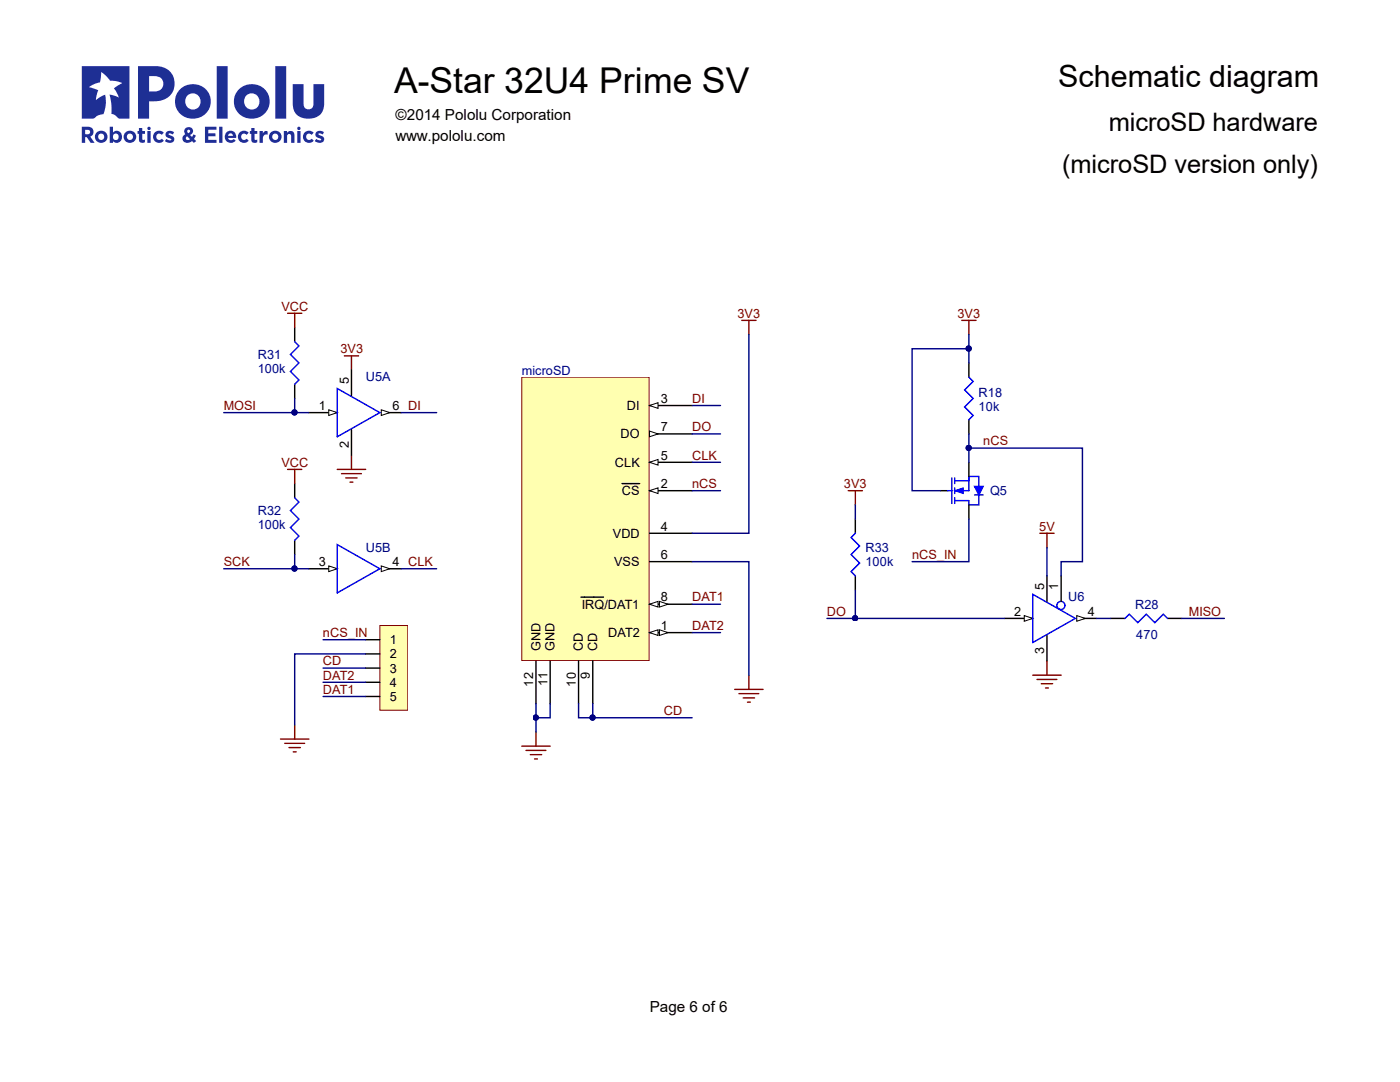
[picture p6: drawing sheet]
<svg xmlns="http://www.w3.org/2000/svg" width="279mm" height="216mm" viewBox="0 0 279 216" stroke-linecap="round" stroke-linejoin="round" font-family="sans-serif">
<path d="M104.1 75.3h25.4v56.5h-25.4z" fill="#ffffb0"/>
<path d="M104.1 75.3h25.4v56.5h-25.4z" fill="none" stroke="#800000" stroke-width=".2"/>
<path d="M129.6 97.9h8.5M129.6 126.2h8.5" fill="none" stroke="#000" stroke-width=".28"/>
<path d="M129.6 97.9l1.7-.6v1.2z" fill="#fff"/>
<path d="M129.6 97.9l1.7-.6v1.2z" fill="none" stroke="#000" stroke-width=".2"/>
<path d="M124.1 96.5h3.5M129.6 80.9h8.5" fill="none" stroke="#000" stroke-width=".28"/>
<path d="M129.6 80.9l1.7-.5v1.1z" fill="#fff"/>
<path d="M129.6 80.9l1.7-.5v1.1z" fill="none" stroke="#000" stroke-width=".2"/>
<path d="M129.6 92.2h8.5M129.6 106.4h8.5" fill="none" stroke="#000" stroke-width=".28"/>
<path d="M129.6 92.2l1.7-.5v1.1z" fill="#fff"/>
<path d="M129.6 92.2l1.7-.5v1.1z" fill="none" stroke="#000" stroke-width=".2"/>
<path d="M129.6 86.6h8.5M129.6 112.1h8.5" fill="none" stroke="#000" stroke-width=".28"/>
<path d="M129.6 86l1.7 .6-1.7 .5z" fill="#fff"/>
<path d="M129.6 86l1.7 .6-1.7 .5z" fill="none" stroke="#000" stroke-width=".2"/>
<path d="M76.1 82.3h4M115.9 119.2h4.5M107 131.9v8.5M109.8 131.9v8.5M115.5 131.9v8.5M118.3 131.9v8.5M129.6 120.6h8.5" fill="none" stroke="#000" stroke-width=".28"/>
<g fill="none" stroke="#800000" stroke-width=".28">
<path d="M68.7 71h2.9M70.1 71v2.8M148 63.9h2.9M149.5 63.9v2.9M191.9 63.9h2.9M193.4 63.9v2.9M67.3 93.7h5.7M68.2 94.5h3.9M69 95.4h2.3M69.9 96.2h.5M70.1 90.8v2.9M207.5 106.4h2.9"/>
<path d="M208.9 106.4v2.8M146.6 137.6h5.7M147.5 138.4h3.9M148.3 139.3h2.3M149.5 134.7v2.9M206.1 134.7h5.7M207 135.6h3.9M207.8 136.4h2.3M208.7 137.3h.5M208.9 131.9v2.8M104.1 148.9h5.7M105 149.7h3.9"/>
<path d="M105.8 150.6h2.3M106.7 151.4h.5M107 146.1v2.8M149.2 140.1h.5"/>
</g>
<path d="M76.1 81.8l1.7 .5-1.7 .6z" fill="#fff"/>
<path d="M76.1 81.8l1.7 .5-1.7 .6z" fill="none" stroke="#000" stroke-width=".2"/>
<path d="M61.6 82.3h5.7" fill="none" stroke="#000" stroke-width=".28"/>
<path d="M65.6 81.8l1.7 .5-1.7 .6z" fill="#fff"/>
<path d="M65.6 81.8l1.7 .5-1.7 .6z" fill="none" stroke="#000" stroke-width=".2"/>
<path d="M67.3 77.5l8.5 4.8-8.5 4.8z" fill="none" stroke="#00f" stroke-width=".28"/>
<path d="M70.1 73.8v5.1M70.1 85.7v5.1M76.1 113.5h4" fill="none" stroke="#000" stroke-width=".28"/>
<path d="M76.1 112.9l1.7 .6-1.7 .6z" fill="#fff"/>
<path d="M76.1 112.9l1.7 .6-1.7 .6z" fill="none" stroke="#000" stroke-width=".2"/>
<path d="M61.6 113.5h5.7" fill="none" stroke="#000" stroke-width=".28"/>
<path d="M65.6 112.9l1.7 .6-1.7 .6z" fill="#fff"/>
<path d="M65.6 112.9l1.7 .6-1.7 .6z" fill="none" stroke="#000" stroke-width=".2"/>
<path d="M67.3 108.7l8.5 4.8-8.5 4.8z" fill="none" stroke="#00f" stroke-width=".28"/>
<path d="M214.9 123.4h4" fill="none" stroke="#000" stroke-width=".28"/>
<path d="M214.9 122.8l1.7 .6-1.7 .6z" fill="#fff"/>
<path d="M214.9 122.8l1.7 .6-1.7 .6z" fill="none" stroke="#000" stroke-width=".2"/>
<path d="M200.4 123.4h5.7" fill="none" stroke="#000" stroke-width=".28"/>
<path d="M204.4 122.8l1.7 .6-1.7 .6z" fill="#fff"/>
<path d="M204.4 122.8l1.7 .6-1.7 .6z" fill="none" stroke="#000" stroke-width=".2"/>
<g fill="none" stroke="#00f" stroke-width=".28">
<path d="M189.1 97.9h.9M190 95.4v5.1M190.5 95.9h2.9M190.5 97.9h2.9M190.5 99.9h2.9v.8M190.5 95.4v1.1M190.5 97.3v1.2M190.5 99.3v1.2M206.1 118.6l8.5 4.8-8.5 4.8z"/>
<circle cx="211.7" cy="120.8" r=".81"/>
</g>
<path d="M187.7 97.9h1.4M208.9 114.9v5.1M211.8 114.9v5.1M208.9 126.8v5.1" fill="none" stroke="#000" stroke-width=".28"/>
<path d="M190.5 97.9l1.7-.6v1.2z" fill="#00f"/>
<path d="M190.5 97.9l1.7-.6v1.2z" fill="none" stroke="#00f" stroke-width=".2"/>
<path d="M193.4 95.1v2.8" fill="none" stroke="#00f" stroke-width=".28"/>
<path d="M194.5 97.1h1.7l-.9 1.7z" fill="#00f"/>
<path d="M193.4 75.3l.8 .8-1.7 1.7 1.7 1.7-1.7 1.7 1.7 1.7-.8 .9M193.4 95.1h1.9v2M194.5 97.1h1.7l-.9 1.7zM194.5 98.8h1.7M195.3 98.8v1.9h-1.9M224.5 123.4l.9-.9 1.7 1.7 1.7-1.7 1.7 1.7 1.7-1.7 .8 .9" fill="none" stroke="#00f" stroke-width=".28"/>
<path d="M193.4 72.4v2.9M193.4 83.8v2.8M193.4 92.2v2.9M193.4 100.7v2.9M221.7 123.4h2.8M233 123.4h2.9" fill="none" stroke="#000" stroke-width=".28"/>
<path d="M56 147.5h5.6M56.8 148.3h4M57.7 149.2h2.2M58.5 150h.6M58.8 144.6v2.9" fill="none" stroke="#800000" stroke-width=".28"/>
<path d="M75.8 124.8h5.6v16.9h-5.6z" fill="#ffffb0"/>
<path d="M75.8 124.8h5.6v16.9h-5.6z" fill="none" stroke="#800000" stroke-width=".2"/>
<path d="M58.8 65.3v2.9M58.8 76.7v2.8M58.8 96.5v2.8M58.8 107.8v2.9M170.7 103.6v2.8M170.7 114.9v2.8M73 127.6h2.8M73 130.5h2.8M73 136.1h2.8M73 133.3h2.8M73 139h2.8" fill="none" stroke="#000" stroke-width=".28"/>
<path d="M58.8 68.2l.9 .8-1.7 1.7 1.7 1.7-1.7 1.7 1.7 1.7-.9 .9M58.8 99.3l.9 .9-1.7 1.7 1.7 1.7-1.7 1.7 1.7 1.7-.9 .8M170.7 106.4l-.8 .9 1.7 1.7-1.7 1.7 1.7 1.7-1.7 1.7 .8 .8" fill="none" stroke="#00f" stroke-width=".28"/>
<path d="M57.4 62.5h2.8M58.8 62.5v2.8M57.4 93.7h2.8M58.8 93.7v2.8M169.3 97.9h2.8M170.7 97.9v2.8" fill="none" stroke="#800000" stroke-width=".28"/>
<path d="M149.5 66.8v39.6h-11.4M138.1 112.1h11.4v22.6M115.5 140.4v2.8h2.8v-2.8" fill="none" stroke="#000080" stroke-width=".28"/>
<circle cx="118.3" cy="143.2" r=".52" fill="#000080"/>
<circle cx="118.3" cy="143.2" r=".52" fill="none" stroke="#000080" stroke-width=".2"/>
<path d="M118.3 143.2h19.8" fill="none" stroke="#000080" stroke-width=".28"/>
<circle cx="118.3" cy="143.2" r=".52" fill="#000080"/>
<circle cx="118.3" cy="143.2" r=".52" fill="none" stroke="#000080" stroke-width=".2"/>
<path d="M107 140.4v2.8h2.8v-2.8" fill="none" stroke="#000080" stroke-width=".28"/>
<circle cx="106.9" cy="143.2" r=".52" fill="#000080"/>
<circle cx="106.9" cy="143.2" r=".52" fill="none" stroke="#000080" stroke-width=".2"/>
<path d="M107 143.2v2.9" fill="none" stroke="#000080" stroke-width=".28"/>
<circle cx="106.9" cy="143.2" r=".52" fill="#000080"/>
<circle cx="106.9" cy="143.2" r=".52" fill="none" stroke="#000080" stroke-width=".2"/>
<path d="M44.6 82.3h17M138.1 120.6h5.7M138.1 126.2h5.7" fill="none" stroke="#000080" stroke-width=".28"/>
<circle cx="58.8" cy="82.3" r=".52" fill="#000080"/>
<circle cx="58.8" cy="82.3" r=".52" fill="none" stroke="#000080" stroke-width=".2"/>
<path d="M193.4 66.8v5.6M80.1 82.3h7M80.1 113.5h7M208.9 109.2v5.7M218.9 123.4h2.8" fill="none" stroke="#000080" stroke-width=".28"/>
<circle cx="193.3" cy="69.5" r=".52" fill="#000080"/>
<circle cx="193.3" cy="69.5" r=".52" fill="none" stroke="#000080" stroke-width=".2"/>
<path d="M193.4 69.6h-11.4v28.3h5.7M138.1 80.9h5.7M138.1 86.6h5.7M138.1 92.2h5.7M138.1 97.9h5.7M193.4 103.6v8.5h-11.4M235.9 123.4h8.4" fill="none" stroke="#000080" stroke-width=".28"/>
<circle cx="193.3" cy="69.5" r=".52" fill="#000080"/>
<circle cx="193.3" cy="69.5" r=".52" fill="none" stroke="#000080" stroke-width=".2"/>
<path d="M193.4 86.6v5.6" fill="none" stroke="#000080" stroke-width=".28"/>
<circle cx="193.3" cy="89.4" r=".52" fill="#000080"/>
<circle cx="193.3" cy="89.4" r=".52" fill="none" stroke="#000080" stroke-width=".2"/>
<path d="M193.4 89.4h22.6v22.7h-4.2v2.8" fill="none" stroke="#000080" stroke-width=".28"/>
<circle cx="193.3" cy="89.4" r=".52" fill="#000080"/>
<circle cx="193.3" cy="89.4" r=".52" fill="none" stroke="#000080" stroke-width=".2"/>
<path d="M170.7 117.7v5.7h29.7M170.7 100.7v2.9M64.5 127.6h8.5M64.5 133.3h8.5M64.5 136.1h8.5M64.5 139h8.5M73 130.5h-14.2v14.1" fill="none" stroke="#000080" stroke-width=".28"/>
<circle cx="170.7" cy="123.4" r=".52" fill="#000080"/>
<circle cx="170.7" cy="123.4" r=".52" fill="none" stroke="#000080" stroke-width=".2"/>
<path d="M165 123.4h5.7" fill="none" stroke="#000080" stroke-width=".28"/>
<circle cx="170.7" cy="123.4" r=".52" fill="#000080"/>
<circle cx="170.7" cy="123.4" r=".52" fill="none" stroke="#000080" stroke-width=".2"/>
<path d="M44.6 113.5h17" fill="none" stroke="#000080" stroke-width=".28"/>
<circle cx="58.8" cy="113.4" r=".52" fill="#000080"/>
<circle cx="58.8" cy="113.4" r=".52" fill="none" stroke="#000080" stroke-width=".2"/>
<path d="M58.8 79.5v2.8" fill="none" stroke="#000080" stroke-width=".28"/>
<circle cx="58.8" cy="82.3" r=".52" fill="#000080"/>
<circle cx="58.8" cy="82.3" r=".52" fill="none" stroke="#000080" stroke-width=".2"/>
<path d="M58.8 110.7v2.8" fill="none" stroke="#000080" stroke-width=".28"/>
<circle cx="58.8" cy="113.4" r=".52" fill="#000080"/>
<circle cx="58.8" cy="113.4" r=".52" fill="none" stroke="#000080" stroke-width=".2"/>
<text font-size="10.5" fill="#1e2f94" x="16.3" y="23.7">R</text>
<text font-size="7.1" x="78.7" y="18.5">A-Star 32U4 Prime SV</text>
<text font-size="6.1" x="211.2" y="17.3">Schematic diagram</text>
<g font-size="5.1">
<text x="221.3" y="26">microSD hardware</text>
<text x="212" y="34.5">(microSD version only)</text>
</g>
<g font-size="3">
<text x="78.9" y="23.9">©2014 Pololu Corporation</text>
<text x="78.9" y="28.2">www.pololu.com</text>
<text x="129.7" y="202">Page 6 of 6</text>
</g>
<g font-size="2.5" fill="#800000">
<text x="56.2" y="62">VCC</text>
<text x="147.2" y="63.4">3V3</text>
<text x="191.1" y="63.4">3V3</text>
<text x="67.9" y="70.4">3V3</text>
<text x="44.7" y="81.8">MOSI</text>
<text x="138.1" y="80.4">DI</text>
<text x="138.1" y="86.1">DO</text>
<text x="196.2" y="88.9">nCS</text>
<text x="56.2" y="93.1">VCC</text>
<text x="138.1" y="91.7">CLK</text>
<text x="138.1" y="97.4">nCS</text>
<text x="168.4" y="97.4">3V3</text>
<text x="207.4" y="105.9">5V</text>
<text x="44.7" y="113">SCK</text>
<text x="182" y="111.5">nCS_IN</text>
<text x="138.1" y="120">DAT1</text>
<text x="138.1" y="125.7">DAT2</text>
<text x="165" y="122.9">DO</text>
<text x="237.3" y="122.9">MISO</text>
<text x="64.5" y="127.1">nCS_IN</text>
<text x="64.5" y="132.8">CD</text>
<text x="64.5" y="135.6">DAT2</text>
<text x="64.5" y="138.4">DAT1</text>
<text x="132.5" y="142.7">CD</text>
</g>
<g font-size="2.5" fill="#000080">
<text x="51.4" y="71.6">R31</text>
<text x="51.4" y="74.4">100k</text>
<text x="73" y="76.1">U5A</text>
<text x="104.1" y="74.8">microSD</text>
<text x="195.3" y="82.1">10k</text>
<text x="195.3" y="79.2">R18</text>
<text x="197.6" y="98.8">Q5</text>
<text x="51.4" y="105.6">100k</text>
<text x="51.4" y="102.7">R32</text>
<text x="73" y="110.1">U5B</text>
<text x="172.7" y="113">100k</text>
<text x="172.7" y="110.1">R33</text>
<text x="213.2" y="120">U6</text>
<text x="226.5" y="121.4">R28</text>
<text x="226.8" y="127.4">470</text>
</g>
<g font-size="2.5">
<text x="69.6" y="76.7" transform="rotate(-90 69.6 76.7)">5</text>
<text x="63.6" y="81.8">1</text>
<text x="78.3" y="81.8">6 DI</text>
<text x="125.1" y="81.8">DI</text>
<text x="131.9" y="80.4">3</text>
<text x="69.6" y="89.4" transform="rotate(-90 69.6 89.4)">2</text>
<text x="123.8" y="87.4">DO</text>
<text x="131.9" y="86.1">7</text>
<text x="122.7" y="93.1">CLK</text>
<text x="131.9" y="91.7">5</text>
<text x="124.1" y="98.8">CS</text>
<text x="131.9" y="97.4">2</text>
<text x="122.3" y="107.3">VDD</text>
<text x="131.9" y="105.9">4</text>
<text x="63.6" y="113">3</text>
<text x="78.3" y="113">4 CLK</text>
<text x="122.6" y="113">VSS</text>
<text x="131.9" y="111.5">6</text>
<text x="131.9" y="120">8</text>
<text x="208.4" y="117.7" transform="rotate(-90 208.4 117.7)">5</text>
<text x="211.2" y="117.7" transform="rotate(-90 211.2 117.7)">1</text>
<text x="116.1" y="121.4">IRQ/DAT1</text>
<text x="131.9" y="125.7">1</text>
<text x="202.4" y="122.9">2</text>
<text x="217.1" y="122.9">4</text>
<text x="77.8" y="128.5">1</text>
<text x="77.8" y="131.3">2</text>
<text x="107.8" y="129.9" transform="rotate(-90 107.8 129.9)">GND</text>
<text x="110.6" y="129.9" transform="rotate(-90 110.6 129.9)">GND</text>
<text x="116.3" y="129.9" transform="rotate(-90 116.3 129.9)">CD</text>
<text x="119.2" y="129.9" transform="rotate(-90 119.2 129.9)">CD</text>
<text x="121.4" y="127.1">DAT2</text>
<text x="208.4" y="130.5" transform="rotate(-90 208.4 130.5)">3</text>
<text x="77.8" y="137">4</text>
<text x="77.8" y="134.2">3</text>
<text x="106.4" y="137" transform="rotate(-90 106.4 137)">12</text>
<text x="109.3" y="136.8" transform="rotate(-90 109.3 136.8)">11</text>
<text x="115" y="137" transform="rotate(-90 115 137)">10</text>
<text x="117.7" y="135.6" transform="rotate(-90 117.7 135.6)">9</text>
<text x="77.8" y="139.9">5</text>
</g>
<g font-size="1.8">
<text x="129.1" y="120.8">PIJ508</text>
<text x="129.1" y="126.5">PIJ501</text>
</g>
</svg>
